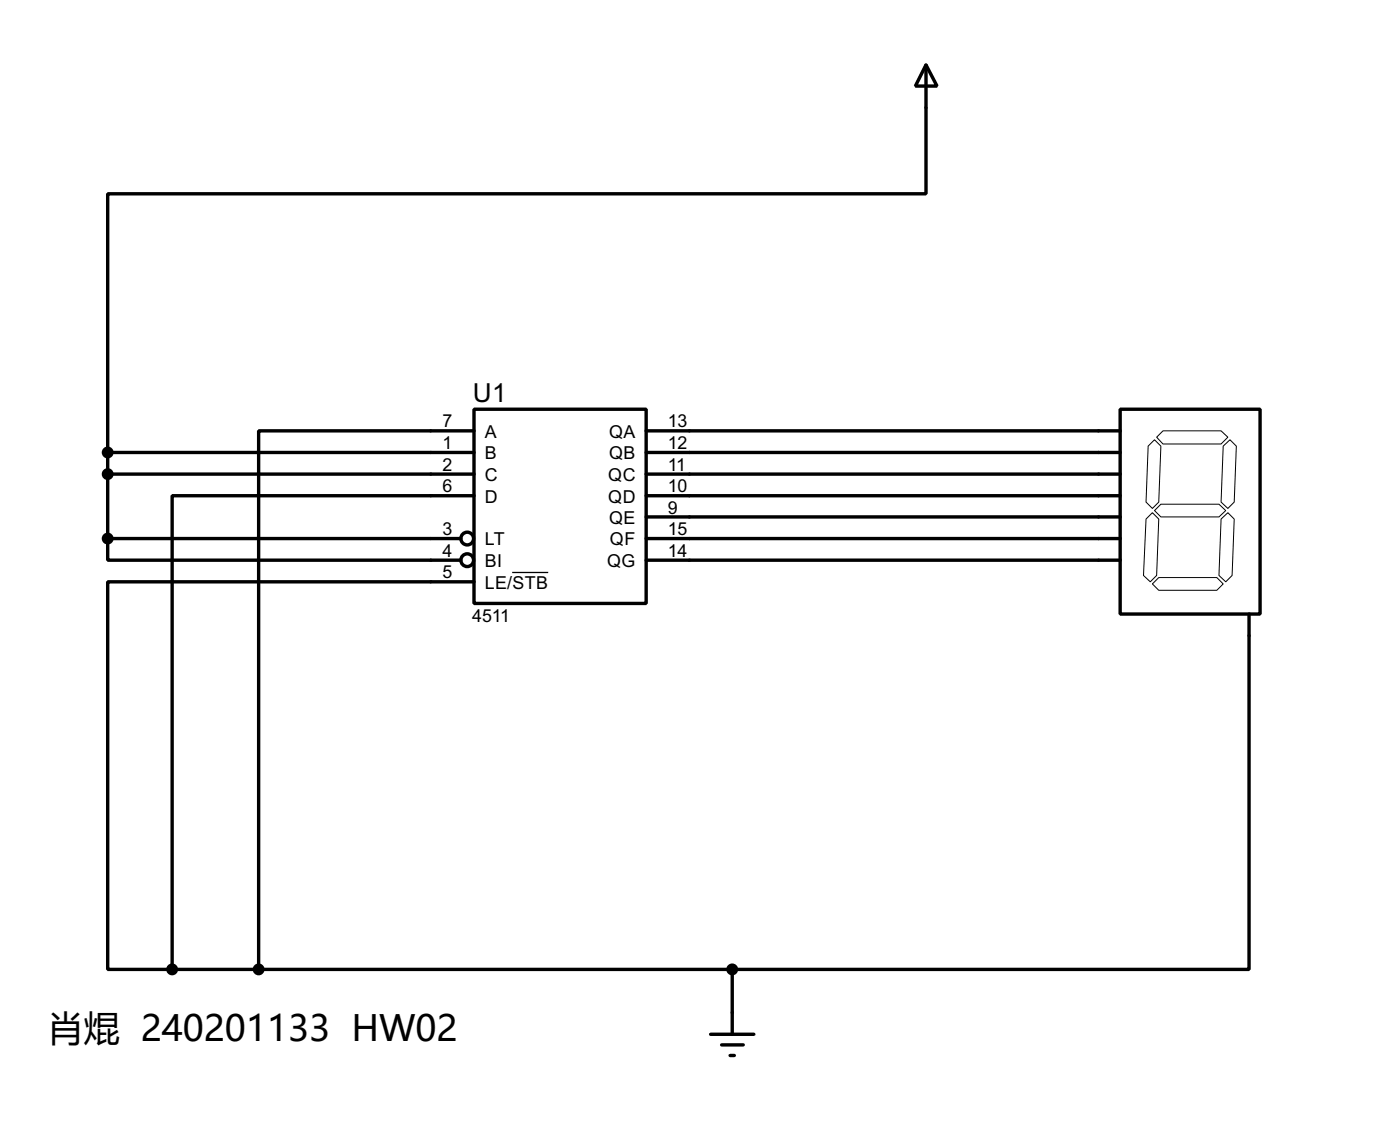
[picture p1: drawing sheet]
<svg xmlns="http://www.w3.org/2000/svg" width="165mm" height="132mm" viewBox="0 0 165 132" stroke-linecap="round" stroke-linejoin="round" font-family="sans-serif">
<g fill="none" stroke="#000" stroke-width=".4">
<path d="M109.2 7.7l1.3 2.5h-2.5zM109.2 7.7v15.2h-96.5v30.5M12.7 53.4h43.2M12.7 55.9h43.2M12.7 53.4v10.1M55.9 48.3h20.3v22.9h-20.3zM55.9 58.5h-35.6v55.8M55.9 50.8h-25.4v63.5M76.2 50.8h55.9M76.2 53.4h55.9M76.2 55.9h55.9M76.2 58.5h55.9"/>
<path d="M132.1 48.3h16.5v24.1h-16.5zM12.7 63.5v2.6h41.7M12.7 63.5h41.7M55.9 68.6h-43.2v45.7h7.6M76.2 61h55.9M76.2 63.5h55.9M76.2 66.1h55.9M147.3 72.4v41.9h-60.9M20.3 114.3h66.1M86.4 114.3v7.7M83.8 122h5.1M85.1 123.2h2.6"/>
<path d="M86.1 124.5h.5"/>
<circle cx="55.1" cy="66.1" r=".75"/>
<circle cx="55.1" cy="63.5" r=".75"/>
</g>
<path d="M135.4 52.6l.8-.7 .7 .7-.2 6.6-.8 .8-.7-.8zM137.2 50.8h6.8l.8 .8-.8 .8h-6.8l-.8-.8zM144.3 52.6l.8-.7 .7 .7-.2 6.6-.8 .8-.8-.8zM135.2 61.2l.7-.7 .8 .7-.3 6.7-.7 .7-.8-.7zM135.9 68.9l.8-.8h6.8l.8 .8-.8 .7h-6.8zM136.2 60.2l.7-.7h6.9l.8 .7-.8 .8h-6.9zM144 61.2l.8-.7 .8 .7-.3 6.7-.7 .7-.8-.7z" fill="none" stroke="#000" stroke-width=".12"/>
<path d="M60.4 67.5h4.3" fill="none" stroke="#000" stroke-width=".15"/>
<g fill="#000" stroke="#000" stroke-width=".4">
<circle cx="12.7" cy="53.4" r=".5"/>
<circle cx="12.7" cy="55.9" r=".5"/>
<circle cx="12.7" cy="63.5" r=".5"/>
<circle cx="20.3" cy="114.3" r=".5"/>
<circle cx="30.5" cy="114.3" r=".5"/>
<circle cx="86.3" cy="114.3" r=".5"/>
</g>
<text font-size="4.2" x="5.6" y="122.8">肖焜 240201133 HW02</text>
<text font-size="3.5" x="55.8" y="47.4">U1</text>
<g font-size="2.4">
<text x="52.2" y="50.4">7</text>
<text x="52.2" y="53">1</text>
<text x="57.2" y="51.6">A</text>
<text x="71.8" y="51.6">QA</text>
<text x="78.8" y="50.4">13</text>
<text x="78.8" y="53">12</text>
<text x="52.2" y="55.5">2</text>
<text x="52.2" y="58.1">6</text>
<text x="57.2" y="54.2">B</text>
<text x="57.2" y="56.7">C</text>
<text x="57.2" y="59.3">D</text>
<text x="71.7" y="56.7">QC</text>
<text x="71.7" y="59.3">QD</text>
<text x="71.8" y="54.2">QB</text>
<text x="78.8" y="55.5">11</text>
<text x="78.8" y="58.1">10</text>
<text x="52.2" y="63.1">3</text>
<text x="52.2" y="65.7">4</text>
<text x="57.2" y="64.3">LT</text>
<text x="71.8" y="61.8">QE</text>
<text x="71.9" y="64.3">QF</text>
<text x="78.8" y="60.6">9</text>
<text x="78.8" y="63.1">15</text>
<text x="78.8" y="65.7">14</text>
<text x="52.2" y="68.2">5</text>
<text x="57.2" y="66.9">BI</text>
<text x="57.2" y="69.4">LE/STB</text>
<text x="71.6" y="66.9">QG</text>
<text x="55.7" y="73.4">4511</text>
</g>
</svg>
